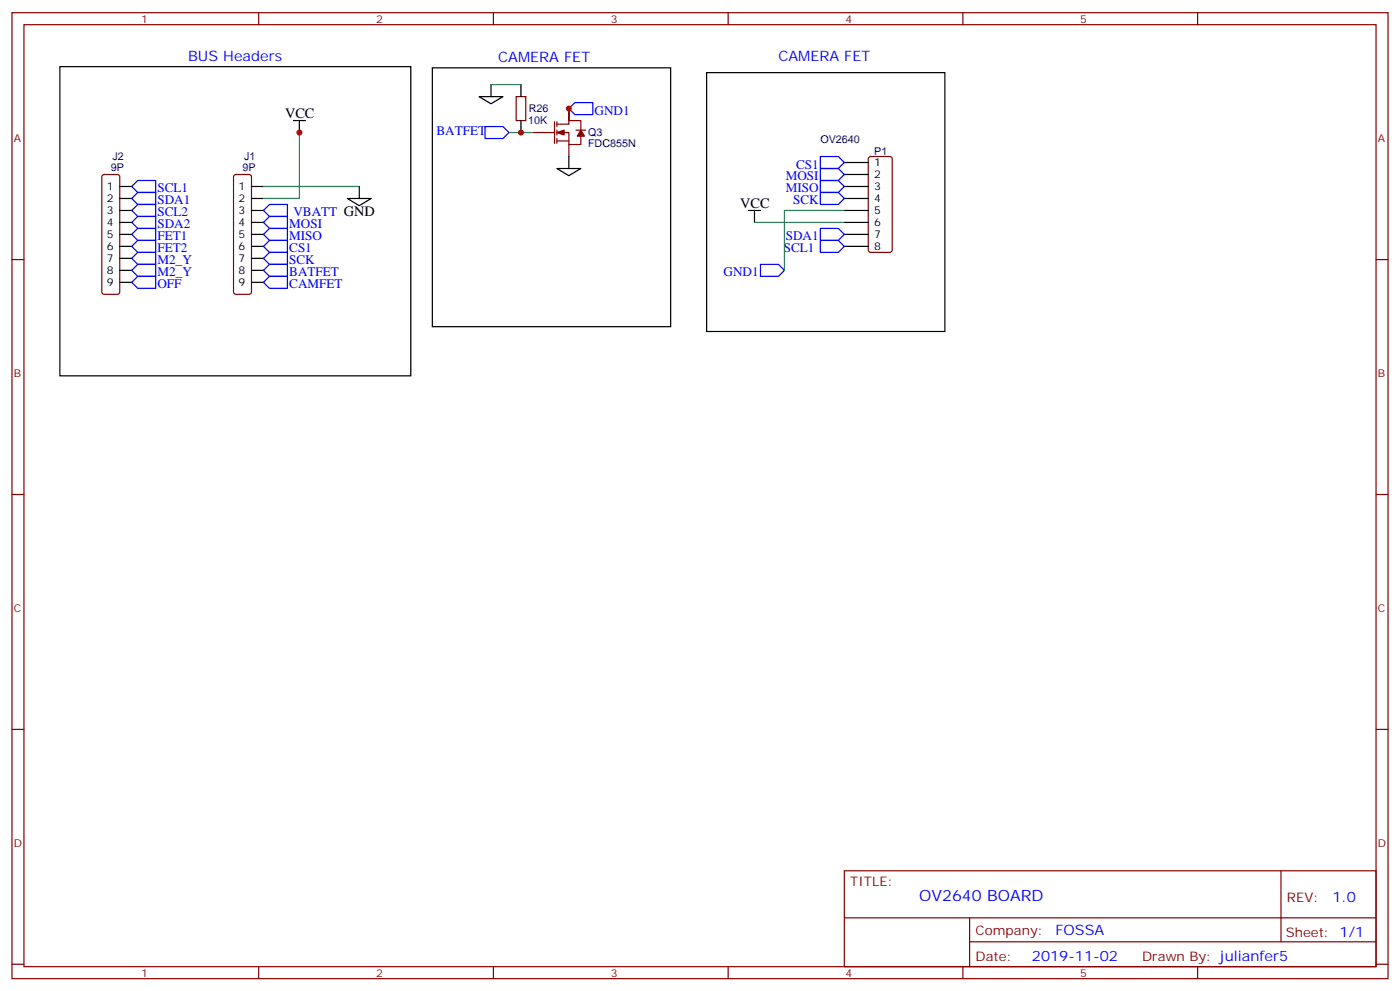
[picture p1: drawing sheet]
<svg xmlns="http://www.w3.org/2000/svg" width="412mm" height="292mm" viewBox="0 0 412 292" stroke-linecap="round" stroke-linejoin="round" font-family="sans-serif">
<g fill="none" stroke="#000" stroke-width=".35">
<path d="M17.6 19.6h103.4v91h-103.4zM127.4 20h70.2v76.2h-70.2zM86.4 35.5h3.6M88.2 35.5v3.5M141.1 28.4h7.1l-3.6 2.2zM144.6 24.9v3.5M153.5 24.9v3.5M153.5 35.5v3.5M208.1 21.4h70.2v76.2h-70.2zM35.3 54.9h3.5M35.3 58.4h3.5M74.1 54.9h3.5"/>
<path d="M74.1 58.4h3.5M102.3 58.4h7.1l-3.6 2.1zM105.8 54.9v3.5M164 49.6h7.1l-3.5 2.1zM167.6 46.1v3.5M248.7 54.9h7.1M248.7 58.4h7.1M248.7 47.8h7.1M248.7 51.4h7.1M35.3 61.9h3.5M35.3 65.5h3.5M35.3 69h3.5"/>
<path d="M35.3 72.5h3.5M35.3 76.1h3.5M35.3 79.6h3.5M74.1 61.9h3.5M74.1 65.5h3.5M74.1 69h3.5M74.1 72.5h3.5M74.1 76.1h3.5M74.1 79.6h3.5M220.5 61.9h3.5M222.2 61.9v3.6M248.7 61.9h7.1"/>
<path d="M248.7 65.5h7.1M248.7 69h7.1M248.7 72.5h7.1M35.3 83.1h3.5M74.1 83.1h3.5"/>
</g>
<g fill="none" stroke="#870000" stroke-width=".35">
<path d="M3.5 3.7h405.4v284.4h-405.4zM7.1 7.3h398.2v277.3h-398.2zM76.2 3.7v3.6M145.3 3.7v3.6M214.5 3.7v3.6M283.6 3.7v3.6M352.8 3.7v3.6M152 28.4h2.9v7.1h-2.9zM157 39h6.3M163.3 35.8v6.4M164 36.5h3.6v-1h3.5v2.8M164 39h3.6v3.5h3.5v-2.4"/>
<path d="M164 35.8v1.5M164 38.3v1.4M167.6 32v3.5M169.7 38.3h2.8M30.2 51.6l.5-.2h3.9l.5 .2 .2 .5v33.8l-.3 .5-.4 .2h-3.9l-.5-.2-.2-.5v-33.8zM69 51.6l.5-.2h3.9l.5 .2 .2 .5v33.8l-.3 .5-.4 .2h-3.9l-.5-.2-.2-.5v-33.8zM164 41.5h3.6M164 40.8v1.4M167.6 42.5v3.6M256 46.3l.5-.2h5.6l.7 .4v27.1l-.2 .5-.5 .2h-5.6l-.5-.2-.2-.5v-26.8zM3.5 76.4h3.6M405.3 76.4h3.6"/>
<path d="M3.5 145.6h3.6M405.3 145.6h3.6M3.5 214.7h3.6M405.3 214.7h3.6M248.7 256.3h156.6v28.3h-156.6zM377.3 256.4v20.8M248.7 270.2h156.5M285.6 277.2h119.6M285.6 270.2v14.1M3.5 283.8h3.6M76.2 284.6v3.5M145.3 284.6v3.5"/>
<path d="M214.5 284.6v3.5M283.6 284.6v3.5M352.8 284.6v3.5M405.3 283.8h3.6"/>
</g>
<g fill="#870000" stroke="#870000" stroke-width=".35">
<path d="M164 39l2.2-.7v1.4z"/>
<path d="M171.1 38.3l1.1 1.8h-2.2z"/>
</g>
<g fill="none" stroke="#00f" stroke-width=".35">
<path d="M142.9 37.3h5.3l1.7 1.7-1.7 1.8h-5.3zM169.3 30.2h5.3v3.5h-5.3l-1.7-1.7zM38.8 54.9l1.8-1.8h5.3v3.6h-5.3zM38.8 58.4l1.8-1.7h5.3v3.5h-5.3zM241.7 49.6h5.2l1.8 1.8-1.8 1.7h-5.2zM241.7 53.1h5.2l1.8 1.8-1.8 1.8h-5.2zM241.7 46.1h5.2l1.8 1.7-1.8 1.8h-5.2zM241.7 56.7h5.2l1.8 1.7-1.8 1.8h-5.2zM38.8 61.9l1.8-1.7h5.3v3.5h-5.3zM38.8 65.5l1.8-1.8h5.3v3.5h-5.3zM38.8 72.5l1.8-1.7h5.3v3.5h-5.3zM38.8 76.1l1.8-1.8h5.3v3.5h-5.3z"/>
<path d="M38.8 79.6l1.8-1.8h5.3v3.6h-5.3zM40.6 67.2h5.3v3.6h-5.3l-1.8-1.8zM79.4 70.8h5.3v3.5h-5.3l-1.8-1.8zM79.4 60.2h5.3v3.5h-5.3l-1.8-1.8zM79.4 77.8h5.3v3.6h-5.3l-1.8-1.8zM79.4 74.3h5.3v3.5h-5.3l-1.8-1.7zM79.4 67.2h5.3v3.6h-5.3l-1.8-1.8zM79.4 63.7h5.3v3.5h-5.3l-1.8-1.7zM224 77.8h5.3l1.8 1.8-1.8 1.8h-5.3zM241.7 67.2h5.2l1.8 1.8-1.8 1.8h-5.2zM241.7 70.8h5.2l1.8 1.7-1.8 1.8h-5.2zM38.8 83.1l1.8-1.7h5.3v3.5h-5.3z"/>
<path d="M79.4 81.4h5.3v3.5h-5.3l-1.8-1.8z"/>
</g>
<path d="M88.2 38.3v20.1h-10.6M144.6 24.9h8.9M149.9 39h7.1M77.6 54.9h28.2M222.2 65.5h26.5M248.7 61.9h-17.6v17.7" fill="none" stroke="#008700" stroke-width=".35"/>
<g fill="#c00">
<circle cx="167.6" cy="32" r=".88"/>
<circle cx="153.5" cy="39" r=".88"/>
<circle cx="88.2" cy="39" r=".88"/>
</g>
<text font-size="4.6" fill="#00f" x="270.8" y="265.4">OV2640 BOARD</text>
<g font-size="4.2" fill="#00f">
<text x="55.4" y="17.9">BUS Headers</text>
<text x="229.3" y="17.9">CAMERA FET</text>
<text x="146.8" y="18.3">CAMERA FET</text>
<text x="392.5" y="265.6">1.0</text>
<text x="310.9" y="275.2">FOSSA</text>
<text x="304" y="283">2019-11-02</text>
</g>
<g font-size="4.2">
<text x="84" y="34.8">VCC</text>
<text x="218" y="61.2">VCC</text>
</g>
<g font-size="3.9" fill="#00f">
<text x="175.2" y="33.7">GND1</text>
<text x="128.5" y="39.8">BATFET</text>
<text x="231.5" y="53.1">MOSI</text>
<text x="234.5" y="49.6">CS1</text>
<text x="46.4" y="56.7">SCL1</text>
<text x="231.5" y="56.7">MISO</text>
<text x="46.4" y="60.2">SDA1</text>
<text x="46.4" y="63.7">SCL2</text>
<text x="86.4" y="63.6">VBATT GND</text>
<text x="233.6" y="60.2">SCK</text>
<text x="46.4" y="67.2">SDA2</text>
<text x="46.4" y="70.8">FET1</text>
<text x="85.2" y="70.8">MISO</text>
<text x="85.2" y="67.2">MOSI</text>
<text x="231.5" y="70.8">SDA1</text>
<text x="46.4" y="74.3">FET2</text>
<text x="46.4" y="77.8">M2_Y</text>
<text x="85.2" y="74.3">CS1</text>
<text x="85.2" y="77.8">SCK</text>
<text x="230.9" y="74.1">SCL1</text>
<text x="46.4" y="81.4">M2_Y</text>
<text x="85.2" y="81.4">BATFET</text>
<text x="213.2" y="81.4">GND1</text>
<text x="46.4" y="84.9">OFF</text>
<text x="85.2" y="84.9">CAMFET</text>
</g>
<g font-size="3.9" fill="#800">
<text x="250.5" y="260.9">TITLE:</text>
<text x="379.1" y="265.6">REV:</text>
<text x="287.4" y="275.1">Company:</text>
<text x="378.7" y="275.7">Sheet: 1/1</text>
<text x="287.4" y="282.8">Date:</text>
<text x="336.4" y="282.9">Drawn By: julianfer5</text>
</g>
<g font-size="3.2" fill="#800">
<text x="41.6" y="6.7">1</text>
<text x="110.8" y="6.7">2</text>
<text x="179.9" y="6.7">3</text>
<text x="249.1" y="6.7">4</text>
<text x="318.2" y="6.7">5</text>
<text x="4.1" y="41.8">A</text>
<text x="405.9" y="41.8">A</text>
<text x="4.1" y="111">B</text>
<text x="405.9" y="111">B</text>
<text x="4.1" y="180.1">C</text>
<text x="405.9" y="180.1">C</text>
<text x="4.1" y="249.3">D</text>
<text x="405.9" y="249.3">D</text>
<text x="41.6" y="287.5">1</text>
<text x="110.8" y="287.5">2</text>
<text x="179.9" y="287.5">3</text>
<text x="249.1" y="287.5">4</text>
<text x="318.2" y="287.5">5</text>
</g>
<g font-size="3.2" fill="#000080">
<text x="155.7" y="33.1">R26</text>
<text x="155.6" y="36.4">10K</text>
<text x="173.2" y="40.1">Q3</text>
<text x="33.1" y="47.2">J2</text>
<text x="71.9" y="47.2">J1</text>
<text x="173.2" y="43.4">FDC855N</text>
<text x="241.7" y="42.1">OV2640</text>
<text x="257.5" y="45.6">P1</text>
<text x="32.6" y="50.3">9P</text>
<text x="71.4" y="50.3">9P</text>
</g>
<g font-size="3.2">
<text x="257.5" y="48.9">1</text>
<text x="257.5" y="52.4">2</text>
<text x="31.5" y="56">1</text>
<text x="31.5" y="59.5">2</text>
<text x="70.3" y="56">1</text>
<text x="70.3" y="59.5">2</text>
<text x="257.5" y="56">3</text>
<text x="257.5" y="59.5">4</text>
<text x="31.5" y="63">3</text>
<text x="70.3" y="63">3</text>
<text x="257.5" y="63">5</text>
<text x="31.5" y="66.5">4</text>
<text x="31.5" y="70.1">5</text>
<text x="70.3" y="66.5">4</text>
<text x="70.3" y="70.1">5</text>
<text x="257.5" y="66.5">6</text>
<text x="257.5" y="70.1">7</text>
<text x="31.5" y="73.6">6</text>
<text x="31.5" y="77.1">7</text>
<text x="70.3" y="73.6">6</text>
<text x="70.3" y="77.1">7</text>
<text x="257.5" y="73.6">8</text>
<text x="31.5" y="80.6">8</text>
<text x="70.3" y="80.6">8</text>
<text x="31.5" y="84.2">9</text>
<text x="70.3" y="84.2">9</text>
</g>
</svg>
